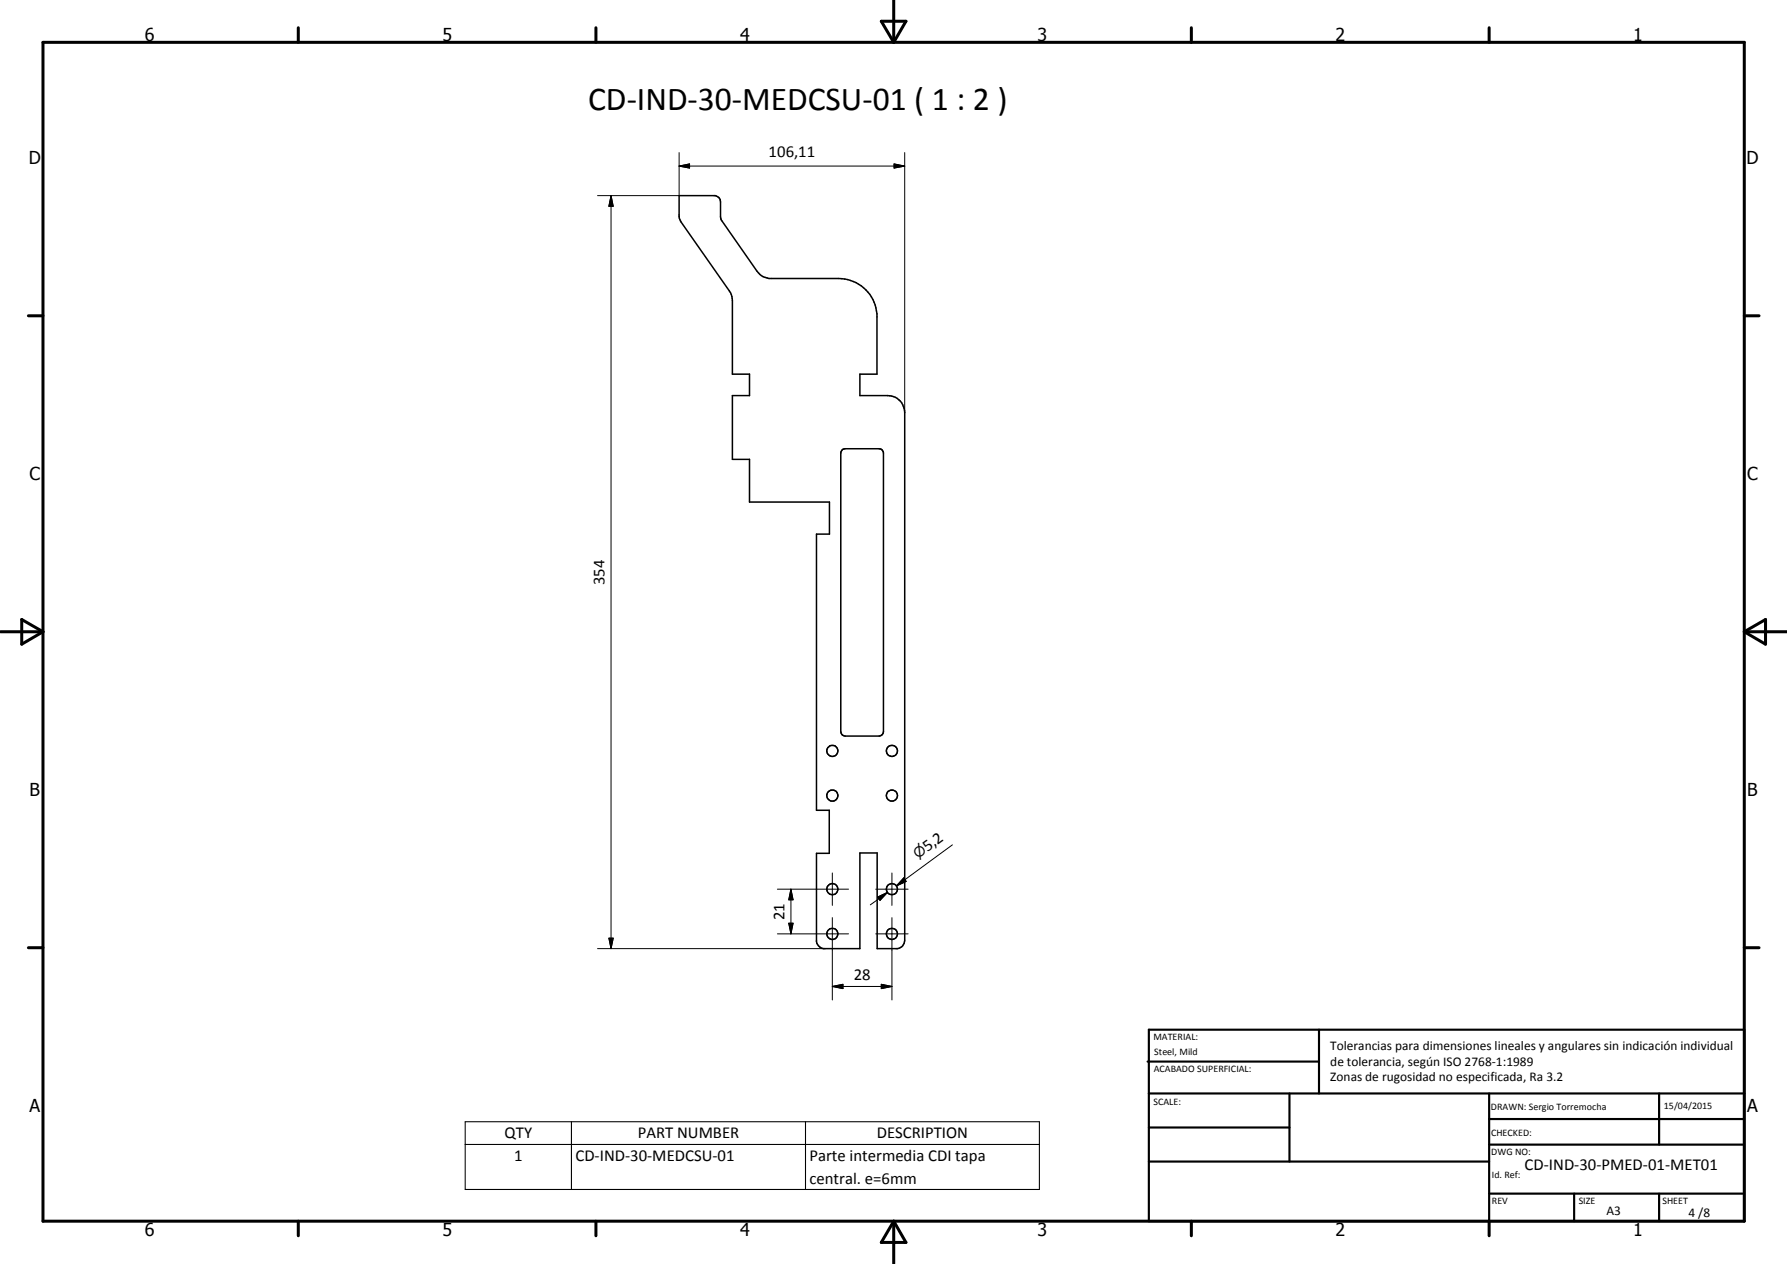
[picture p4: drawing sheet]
<svg xmlns="http://www.w3.org/2000/svg" width="420mm" height="297mm" viewBox="0 0 420 297" stroke-linecap="round" stroke-linejoin="round" font-family="sans-serif">
<g fill="none" stroke="#000" stroke-width=".35">
<path d="M159.7 46h8.5l.8 .4 .3 .5 .1 .6v3.5l.2 .6 8.4 12.2 .6 .7 .8 .5 1.4 .4h16.4a9.1 9.1 0 0 1 9 8.3v14.2h-4v5.1h6.5a4 4 0 0 1 4 3.9v124.1a1.97 1.97 0 0 1-1.7 1.9h-4.8v-22.5h-4v22.5h-8.6l-.9-.4-.6-.8-.1-21.2h3v-10.1h-3v-64.9h3v-7.5h-18.8v-10.1h-4v-14.9h4v-5.1h-4v-17.2l-.1-1-.6-1.3-11.5-16.5-.3-1zM198.1 105.7l.6-.2h8a1.08 1.08 0 0 1 1 1v65.5l-.2 .6-.8 .4h-8l-.6-.3-.4-.7v-65.5z"/>
<circle cx="195.7" cy="176.5" r="1.3"/>
<circle cx="209.7" cy="176.5" r="1.3"/>
<circle cx="195.7" cy="187" r="1.31"/>
<circle cx="209.7" cy="187" r="1.3"/>
<circle cx="195.7" cy="208.9" r="1.3"/>
<circle cx="195.7" cy="219.5" r="1.29"/>
<circle cx="209.7" cy="208.9" r="1.3"/>
<circle cx="209.7" cy="219.5" r="1.31"/>
</g>
<g fill="none" stroke="#000" stroke-width=".71">
<path d="M10.1 9.9h400v277.1h-400zM70.1 6.5v3.4M140.1 6.5v3.4M207.2 5h5.8l-2.9 4.9zM210.1 0v9.9M280.1 6.5v3.4M350.1 6.5v3.4M6.7 74.2h3.4M410.1 74.2h3.5M.1 148.5h10M5.1 145.6l5 2.9-5 2.9zM410.1 148.5h10"/>
<path d="M410.1 148.5l5-2.9v5.8zM6.7 222.7h3.4M410.1 222.7h3.5M70.1 287v3.4M140.1 287v3.4M210.1 287v10M210.1 287l2.9 5h-5.8zM280.1 287v3.4M350.1 287v3.4"/>
</g>
<g fill="none" stroke="#000" stroke-width=".51">
<path d="M269.8 249.5h40.3M270.1 242h140v45h-140zM270.1 257h140M303.2 257v16M310.1 242v15M350.1 257v30M390.1 257v12M270.1 265h33.1M270.1 273h80M350.1 269h60M350.1 263h60M350.1 280.5h60"/>
<path d="M370.1 280.5v6.5M390.1 280.5v6.5"/>
</g>
<path d="M109.4 263.6h135v15.9h-135zM109.4 268.9h135M134.4 263.6v15.9M189.4 263.6v15.9" fill="none" stroke="#000" stroke-width=".25"/>
<g fill="none" stroke="#000" stroke-width=".24">
<path d="M159.7 39l2.4-.5v1zM159.7 35.9v10.1h-19.2M159.7 39h53M210.2 38.5l2.5 .5-2.5 .5zM212.7 35.9v61M143.7 46l.5 2.5h-1zM143.7 46v176.9M223.9 198.5l-13.1 9.7M182.8 219.5h16.7M182.8 209h16.7M185.5 217h1l-.5 2.5zM186 209l.5 2.5h-1z"/>
<path d="M186 209v10.5M195.7 205.1v7.7M195.7 215.6v19.4M205.9 219.5h7.6M205.9 209h7.6M206.3 210.8l2.3-1.1-1.7 1.9zM208.6 209.7l-4 2.9M209.7 205.1v7.7M209.7 215.6v19.4M212.5 206.3l.6 .8-2.3 1.1zM212.8 206.7l-2 1.5M140.5 222.9h53.5"/>
<path d="M143.2 220.5h1l-.5 2.4zM195.7 231.8l2.5-.5v1zM195.7 231.8h14M207.2 231.3l2.5 .5-2.5 .5z"/>
</g>
<path d="M159.7 39l2.4-.5v1zM210.2 38.5l2.5 .5-2.5 .5zM143.7 46l.5 2.5h-1zM185.5 217h1l-.5 2.5zM186 209l.5 2.5h-1zM206.3 210.8l2.3-1.1-1.7 1.9zM212.5 206.3l.6 .8-2.3 1.1zM143.2 220.5h1l-.5 2.4zM195.7 231.8l2.5-.5v1zM207.2 231.3l2.5 .5-2.5 .5z" fill="#000"/>
<text font-size="7.9" x="138.3" y="25.7">CD-IND-30-MEDCSU-01 ( 1 : 2 )</text>
<g font-size="4.2">
<text x="34" y="9.6">6</text>
<text x="104" y="9.6">5</text>
<text x="174" y="9.6">4</text>
<text x="244" y="9.6">3</text>
<text x="314" y="9.6">2</text>
<text x="384" y="9.6">1</text>
<text x="6.8" y="38.7">D</text>
<text x="410.6" y="38.7">D</text>
<text x="7" y="112.9">C</text>
<text x="410.8" y="112.9">C</text>
<text x="7" y="187.1">B</text>
<text x="410.8" y="187.1">B</text>
<text x="7" y="261.4">A</text>
<text x="410.8" y="261.4">A</text>
<text x="34" y="290.4">6</text>
<text x="104" y="290.4">5</text>
<text x="174" y="290.4">4</text>
<text x="244" y="290.4">3</text>
<text x="314" y="290.4">2</text>
<text x="384" y="290.4">1</text>
</g>
<g font-size="3.9">
<text x="180.7" y="37">106,11</text>
<text x="142.1" y="137.5" transform="rotate(-90 142.1 137.5)">354</text>
<text x="218" y="200.2" transform="rotate(-36 218 200.2)">5,2</text>
<text x="184.5" y="216.2" transform="rotate(-90 184.5 216.2)">21</text>
<text x="200.7" y="230.3">28</text>
<text x="118.6" y="267.5">QTY</text>
<text x="149.9" y="267.5">PART NUMBER</text>
<text x="206.2" y="267.5">DESCRIPTION</text>
<text x="120.9" y="272.8">1</text>
<text x="135.3" y="272.8">CD-IND-30-MEDCSU-01</text>
<text x="190.3" y="272.9">Parte intermedia CDI tapa</text>
<text x="358.5" y="275">CD-IND-30-PMED-01-MET01</text>
<text x="190.3" y="278.3">central. e=6mm</text>
</g>
<text font-size="3.3" x="215.8" y="201.8" transform="rotate(-36 215.8 201.8)">n</text>
<g font-size="3.1">
<text x="312.7" y="246.8">Tolerancias para dimensiones lineales y angulares sin indicación individual</text>
<text x="312.7" y="250.4">de tolerancia, según ISO 2768-1:1989</text>
<text x="312.7" y="254">Zonas de rugosidad no especificada, Ra 3.2</text>
<text x="377.7" y="285.6">A3</text>
<text x="397" y="285.9">4 /8</text>
</g>
<g font-size="2.4">
<text x="271.2" y="244.4">MATERIAL:</text>
<text x="271.3" y="252">ACABADO SUPERFICIAL:</text>
<text x="271.4" y="247.9">Steel, Mild</text>
<text x="271.2" y="259.7">SCALE:</text>
<text x="350.6" y="260.8">DRAWN: Sergio Torremocha</text>
<text x="391.2" y="260.6">15/04/2015</text>
<text x="350.6" y="267">CHECKED:</text>
<text x="350.6" y="271.4">DWG NO:</text>
<text x="350.8" y="276.9">Id. Ref:</text>
<text x="350.8" y="282.8">REV</text>
<text x="371.2" y="282.9">SIZE</text>
<text x="390.9" y="282.9">SHEET</text>
</g>
</svg>
